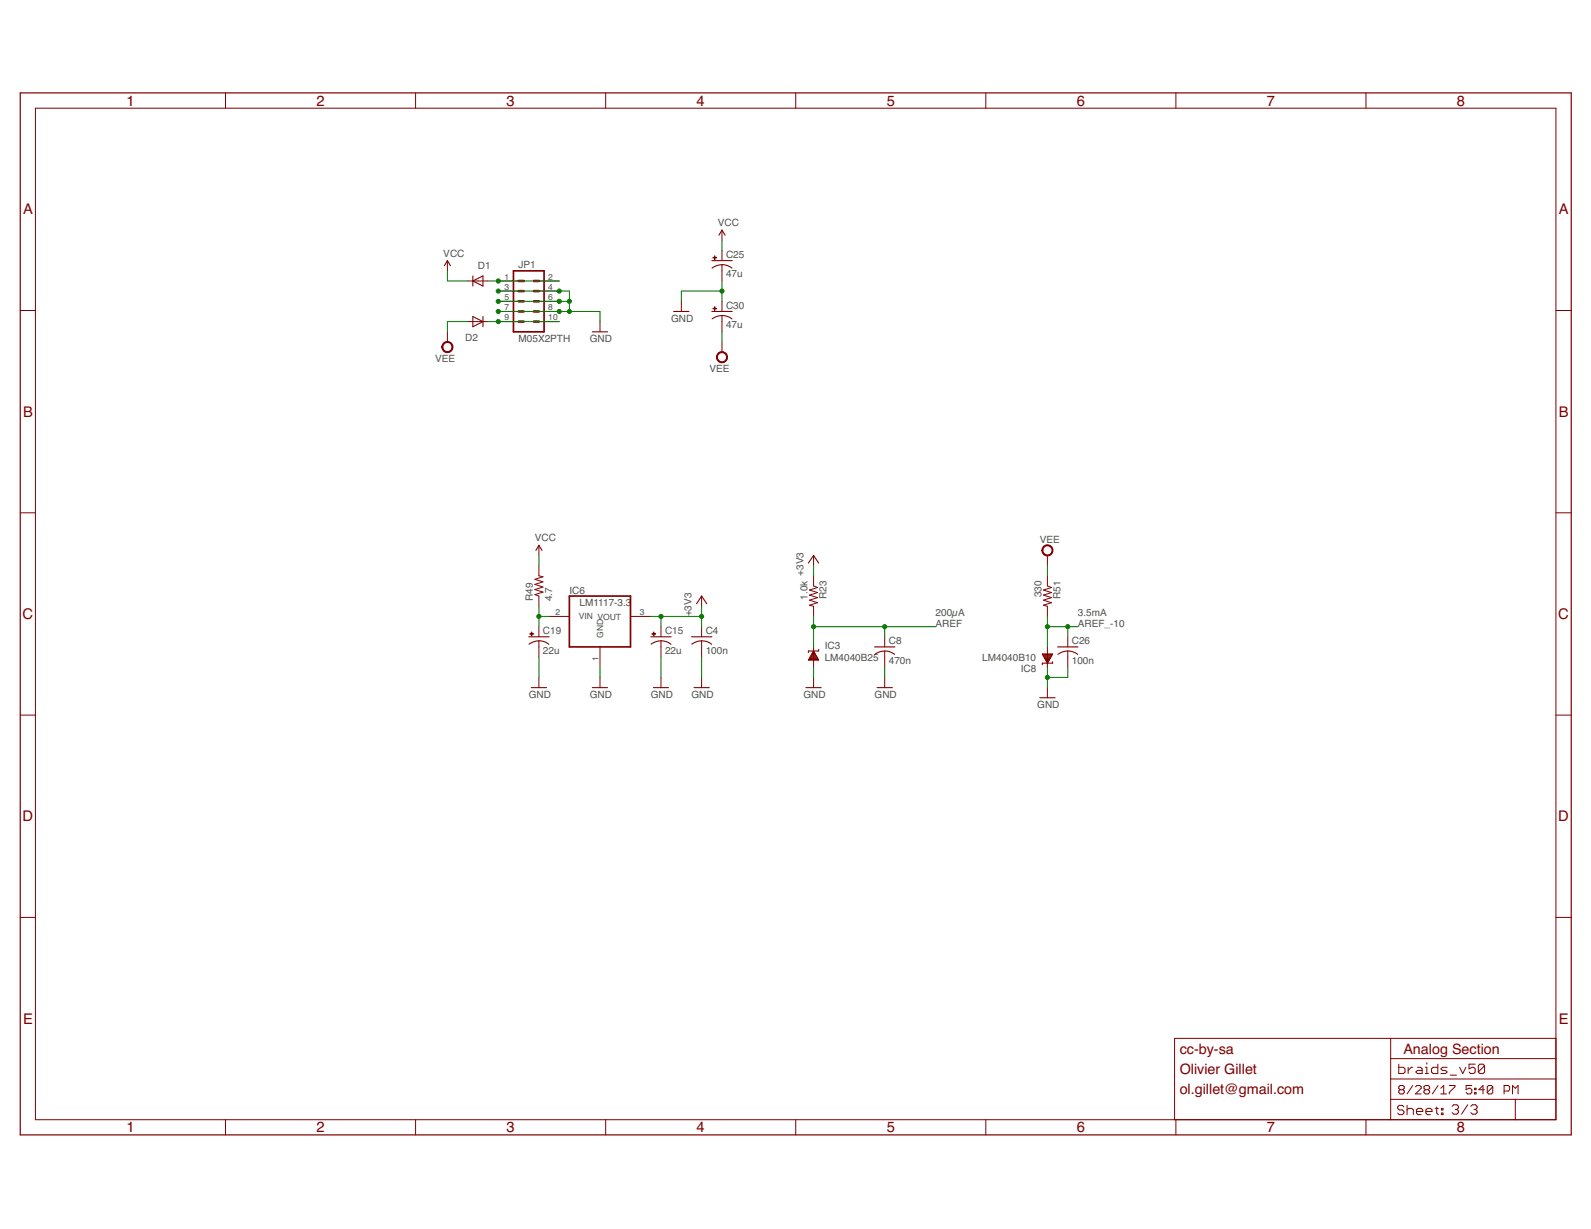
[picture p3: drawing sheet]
<svg xmlns="http://www.w3.org/2000/svg" width="279mm" height="216mm" viewBox="0 0 279 216" stroke-linecap="round" stroke-linejoin="round" font-family="sans-serif">
<g fill="none" stroke="#800000" stroke-width=".19">
<path d="M78 46.7l.6-.9 .5 .9M83 49.4l1.8-.9v1.7zM83 48.5v1.7M83 55.6l1.8 .9-1.8 .9zM84.8 55.6v1.8M104 58.3h2.7M118.3 54.7h2.7M125 45.8h3.6M125 54.7h3.6M125.1 47.1a2.79 2.79 0 0 1 3.4 0M126.3 41.3l.5-.9 .5 .9M126.8 55.4a3 3 0 0 1 1.7 .6"/>
<path d="M126.8 55.4a2.97 2.97 0 0 0-1.7 .6M94.1 96.7l.5-.9 .6 .9M142 98.9l.9-1.3 .9 1.3M92.9 111.9h3.5M92.9 113.2a2.83 2.83 0 0 1 3.5 0M114.3 111.9h3.6M114.3 113.2a2.83 2.83 0 0 1 3.5 0M121.4 111.9h3.6M121.5 113.2a2.83 2.83 0 0 1 3.5 0M122.3 106.1l.9-1.4 .9 1.4M142 115.8h1.7M142.1 115.7h1.5"/>
<path d="M142.2 115.5h1.3M142.3 115.4h1.1M142.4 115.3h1M142.5 115.1h.8M142.5 115h.7M142.6 114.8h.5M142.7 114.7h.3M142.8 114.5h.2M142.9 114.4l.9 1.6h-1.8zM143.8 114.1v.3h-1.8v.2M153.6 113.6h3.6M153.6 115a2.87 2.87 0 0 1 3.5 0"/>
<path d="M183 114.9h1.8l-.9 1.6zM183.1 115h1.7M183.2 115.1h1.5M183.2 115.3h1.4M183.3 115.4h1.3M183.4 115.5h1.1M183.5 115.7h.9M183.6 115.8h.7M183.7 116h.5M183.7 116.1h.4M183.8 116.3h.3M183.9 116.4h.1"/>
<path d="M184.8 116.2v.3h-1.8v.3M185.7 113.6h3.6M185.8 115a2.87 2.87 0 0 1 3.5 0M93.3 120.8h2.7M104 120.8h2.7M114.7 120.8h2.7M121.9 120.8h2.7M141.5 120.8h2.7M154 120.8h2.7M182.6 122.6h2.7"/>
</g>
<g fill="none" stroke="#800000" stroke-width=".18">
<path d="M6.2 19h267v177.7h-267zM39.6 16.3v2.7M73 16.3v2.7M106.4 16.3v2.7M139.7 16.3v2.7M173.1 16.3v2.7M206.5 16.3v2.7M239.9 16.3v2.7M3.6 54.5h2.6M78.6 45.8v1.8M78.6 58.3v1.8M82.1 49.4h3.6"/>
<path d="M82.1 56.5h3.6M87.5 49.4h3.6M87.5 56.5h3.6M87.5 54.7h3.6M87.5 52.9h3.6M87.5 51.1h3.6M94.6 49.4h3.6M94.6 56.5h3.6M94.6 54.7h3.6M94.6 52.9h3.6M94.6 51.1h3.6M105.4 56.5v1.8"/>
<path d="M119.7 52.9v1.8M126.8 40.4v1.8M126.8 44v1.8M126.8 46.5v2.9M126.8 52.9v1.8M126.8 55.4v2.9M273.2 54.5h2.7M126.8 60.1v1.8M3.6 90.1h2.6M94.6 95.8v1.8M94.6 99.4v1.8l.8 .1-1.5 .5 1.5 .4-1.5 .5 1.5 .4-1.5 .5 1.5 .4-1.5 .5 .7 .2v1.8M142.9 97.6v1.8"/>
<path d="M183.9 97.6v1.8M273.2 90.1h2.7M94.6 110.1v1.8M94.6 112.6v2.8M94.6 119v1.8M96.4 108.3h3.6M105.4 113.6v3.6M105.4 119v1.8M110.7 108.3h3.6M116.1 110.1v1.8M116.1 112.6v2.8M116.1 119v1.8"/>
<path d="M123.2 104.7v1.8M123.2 110.1v1.8M123.2 112.6v2.8M123.2 119v1.8M142.9 101.2v1.7l.7 .3-1.4 .5 1.4 .4-1.4 .4 1.4 .5-1.4 .4 1.4 .5-1.4 .4 .7 .2v1.8M142.9 113.6v3.6M142.9 119v1.8M155.4 111.9v1.7M155.4 114.4v2.8M155.4 119v1.8M183.9 101.2v1.7l.8 .3-1.5 .5 1.5 .4-1.5 .4 1.5 .5-1.5 .4 1.5 .5-1.5 .4 .7 .2v1.8M183.9 113.6v3.6"/>
<path d="M187.5 111.9v1.7M187.5 114.4v2.8M3.6 125.6h2.6M183.9 120.8v1.8M273.2 125.6h2.7M3.6 161.2h2.6M273.2 161.2h2.7M39.6 196.7v2.7M73 196.7v2.7M106.4 196.7v2.7M139.7 196.7v2.7M173.1 196.7v2.7"/>
<path d="M206.5 196.7v2.7M239.9 196.7v2.7M244.2 193.1h29M244.2 182.4v14.3M244.2 189.5h29M244.2 186h29M245.6 186.9v1.7h.9l.2-.3v-.5l-.2-.3h-.9M245.9 191.4l-.3-.2v-.3l.3-.2h.5l.2 .2v.3l-.2 .2M245.9 191.4l-.3 .3v.2l.3 .3h.5l.2-.3v-.2l-.2-.3M245.9 191.4h.5M246.5 194.5l-.2-.3h-.6l-.3 .3v.2l.3 .3h.6l.2 .3v.2l-.2 .3h-.6l-.3-.3M247.1 195l.3-.3h.5l.3 .3v.8"/>
<path d="M247.1 194.2v1.6M247.3 187.5v1.1M248.1 187.5h-.3l-.5 .5M248.1 190.7l-1 1.5M248.6 190.9l.2-.2h.5l.3 .2v.3l-1 1h1M248.8 195.3h1.1v-.3l-.3-.3h-.6l-.2 .3v.5l.2 .3h.6M248.9 187.5h.6l.2 .3v.8h-.8l-.3-.3 .3-.3h.8M250.3 188.6h.5M250.3 187.5h.3v1.1M250.3 191.4l-.2-.2v-.3l.2-.2h.5l.3 .2v.3l-.3 .2M250.3 191.4l-.2 .3v.2l.2 .3h.5l.3-.3v-.2l-.3-.3M250.3 191.4h.5"/>
<path d="M250.4 195.3h1.1v-.3l-.3-.3h-.5l-.3 .3v.5l.3 .3h.5M250.6 186.7v.2M252 194.7h.6M252.3 194.5v1l.3 .3M252.5 186.9v1.7h-.8l-.3-.3v-.5l.3-.3h.8M252.5 190.7l-1 1.5M253 192.2h1M253 191.2l.5-.5v1.5M253.1 194.7h.3v.3h-.3zM253.1 195.5h.3v.3h-.3zM254.1 187.5h-.8l-.3 .3 .3 .2h.6l.2 .3-.2 .3h-.9M254.5 190.7h1v.2l-1 1v.3"/>
<path d="M254.7 188.9h1.1M255 194.4l.3-.3h.5l.3 .3v.2l-.3 .3M255.6 194.9h.2M255.8 194.9l.3 .3v.3l-.3 .2h-.5l-.3-.2M256.3 187.5l.6 1.1 .5-1.1M257.7 194.1l-1 1.6M258.3 194.4l.3-.3h.5l.3 .3v.2l-.3 .3M258.5 190.7h-1v.7l.5-.2h.2l.3 .2v.5l-.3 .3h-.5l-.2-.3M258.8 194.9h.3M259 191.9h.2v.3h-.2zM259 191.2h.2v.2h-.2zM259.1 186.9h-1.1v.9l.5-.3h.3l.3 .3v.5l-.3 .3h-.5l-.3-.3"/>
<path d="M259.1 194.9l.3 .3v.3l-.3 .2h-.5l-.3-.2M260.7 191.4h-1l.7-.7v1.5M260.7 187.2v1.1l-.3 .3h-.5l-.3-.3M260.7 187.2l-.3-.3h-.5l-.3 .3v1.1M260.7 187.2l-1.1 1.1M262.1 190.9l-.2-.2h-.5l-.2 .2v1M262.1 190.9v1l-.2 .3h-.5l-.2-.3M262.1 190.9l-.9 1M264.1 191.7h.8l.2-.3v-.5l-.2-.2h-.8v1.5M265.6 192.2v-1.5l.5 .5 .5-.5v1.5M266.1 193.1v3.6M273.2 182.4h-66.9v14.3"/>
</g>
<g fill="#800000" stroke="#800000" stroke-width=".18">
<path d="M125.2 45.2l.6 .1z"/>
<path d="M125.5 45l.1 .6z"/>
<path d="M125.2 54.2l.6 .1z"/>
<path d="M125.5 53.9l.1 .6z"/>
<path d="M114.5 111.3l.6 .1z"/>
<path d="M114.8 111l.1 .7z"/>
<path d="M93 111.3l.7 .1z"/>
<path d="M93.3 111l.1 .7z"/>
</g>
<path d="M90.2 47.6h5.3v10.7h-5.3zM100 104.7h10.7v8.9h-10.7z" fill="none" stroke="#800000" stroke-width=".3"/>
<g fill="#800000" stroke="#800000" stroke-width=".18">
<path d="M78 60.2a.99 .99 0 0 1 1.5 .4 .99 .99 0 0 1-.7 1.3 .99 .99 0 0 1-1.2-.9h.2a.8 .8 0 0 1 1.1-.8 .8 .8 0 0 1 .2 1.3 .8 .8 0 0 1-1.3-.3v-.2h-.2z" fill-rule="evenodd"/>
<path d="M126.2 62a.98 .98 0 0 1 1.5 .3 .98 .98 0 0 1-.7 1.4 .98 .98 0 0 1-1.2-.9h.2a.81 .81 0 0 1 1.1-.8 .81 .81 0 0 1 .2 1.3 .81 .81 0 0 1-1.3-.3v-.2h-.2l.1-.3z" fill-rule="evenodd"/>
<path d="M183.3 95.9a.98 .98 0 0 1 1.5 .3 .98 .98 0 0 1-.6 1.4 .98 .98 0 0 1-1.2-.9h.1a.81 .81 0 0 1 1.2-.8 .81 .81 0 0 1 .2 1.4 .81 .81 0 0 1-1.3-.4l-.1-.2h-.1v-.3z" fill-rule="evenodd"/>
</g>
<path d="M91.1 52.9h.9M91.1 54.7h.9M91.1 56.5h.9M91.1 49.4h.9M91.1 51.1h.9M93.7 52.9h.9M93.7 54.7h.9M93.7 56.5h.9M93.7 49.4h.9M93.7 51.1h.9" fill="none" stroke="#800000" stroke-width=".44"/>
<path d="M3.6 16.3h272.3v183.1h-272.3z" fill="none" stroke="#800000" stroke-width=".21"/>
<g fill="none" stroke="#008000" stroke-width=".18">
<path d="M78.6 47.6v1.8h3.5M82.1 56.5h-3.5v1.8M85.7 56.5h12.5M85.7 49.4h12.5M87.5 51.1h12.5v3.6M87.5 52.9h12.5M87.5 54.7h17.9v1.8M126.8 51.1h-7.1v1.8M126.8 42.2v1.8M126.8 49.4v3.5M126.8 58.3v1.8M94.6 97.6v1.8"/>
<path d="M142.9 99.4v1.8M183.9 99.4v1.8M94.6 106.5v3.6M94.6 115.4v3.6M94.6 108.3h1.8M105.4 117.2v1.8M114.3 108.3h8.9M116.1 108.3v1.8M116.1 115.4v3.6M123.2 106.5v3.6M123.2 115.4v3.6M142.9 108.3v5.3"/>
<path d="M142.9 117.2v1.8M142.9 110.1h21.4M155.4 110.1v1.8M155.4 117.2v1.8M183.9 108.3v5.3M183.9 117.2v3.6M183.9 110.1h5.4M187.5 110.1v1.8M187.5 117.2v1.8h-3.6"/>
</g>
<g fill="#008000" stroke="#008000" stroke-width=".18">
<circle cx="100" cy="52.9" r=".36"/>
<circle cx="100" cy="54.7" r=".36"/>
<circle cx="98.2" cy="54.7" r=".36"/>
<circle cx="98.2" cy="52.9" r=".36"/>
<circle cx="98.2" cy="51.1" r=".36"/>
<circle cx="87.5" cy="51.1" r=".36"/>
<circle cx="87.5" cy="52.9" r=".36"/>
<circle cx="87.5" cy="54.7" r=".36"/>
<circle cx="126.8" cy="51.1" r=".36"/>
<circle cx="183.9" cy="119" r=".36"/>
<circle cx="116.1" cy="108.3" r=".36"/>
<circle cx="123.2" cy="108.3" r=".36"/>
<circle cx="142.9" cy="110.1" r=".36"/>
<circle cx="155.4" cy="110.1" r=".36"/>
<circle cx="94.6" cy="108.3" r=".36"/>
<circle cx="87.5" cy="49.4" r=".36"/>
<circle cx="87.5" cy="56.5" r=".36"/>
<circle cx="187.5" cy="110.1" r=".36"/>
<circle cx="183.9" cy="110.1" r=".36"/>
</g>
<g font-size="2.6" fill="#800000">
<text x="22.2" y="18.6">1</text>
<text x="55.6" y="18.6">2</text>
<text x="89" y="18.6">3</text>
<text x="122.3" y="18.6">4</text>
<text x="155.7" y="18.6">5</text>
<text x="189.1" y="18.6">6</text>
<text x="222.5" y="18.6">7</text>
<text x="255.8" y="18.6">8</text>
<text x="4" y="37.7">A</text>
<text x="273.7" y="37.7">A</text>
<text x="4" y="73.2">B</text>
<text x="273.7" y="73.2">B</text>
<text x="4" y="108.8">C</text>
<text x="273.7" y="108.8">C</text>
<text x="4" y="144.3">D</text>
<text x="273.7" y="144.3">D</text>
<text x="4" y="179.8">E</text>
<text x="273.7" y="179.8">E</text>
<text x="22.2" y="198.9">1</text>
<text x="55.6" y="198.9">2</text>
<text x="89" y="198.9">3</text>
<text x="122.3" y="198.9">4</text>
<text x="155.7" y="198.9">5</text>
<text x="189.1" y="198.9">6</text>
<text x="222.5" y="198.9">7</text>
<text x="255.8" y="198.9">8</text>
</g>
<g font-size="2.5" fill="#800000">
<text x="207.2" y="185.1">cc-by-sa</text>
<text x="246.5" y="185.1">Analog Section</text>
<text x="207.2" y="188.7">Olivier Gillet</text>
<text x="207.2" y="192.2">ol.gillet@gmail.com</text>
</g>
<g font-size="1.8" fill="#505050">
<text x="126.1" y="39.7">VCC</text>
<text x="77.9" y="45.1">VCC</text>
<text x="83.9" y="47.2">D1</text>
<text x="91.1" y="47">JP1</text>
<text x="127.5" y="45.3">C25</text>
<text x="127.5" y="48.7">47u</text>
<text x="81.7" y="59.9">D2</text>
<text x="117.9" y="56.5">GND</text>
<text x="127.5" y="57.7">47u</text>
<text x="127.5" y="54.3">C30</text>
<text x="76.4" y="63.6">VEE</text>
<text x="91.1" y="60.1">M05X2PTH</text>
<text x="103.6" y="60.1">GND</text>
<text x="124.6" y="65.3">VEE</text>
<text x="93.9" y="95.1">VCC</text>
<text x="182.6" y="95.3">VEE</text>
<text x="141.1" y="101.1" transform="rotate(-90 141.1 101.1)">+3V3</text>
<text x="93.6" y="105.6" transform="rotate(-90 93.6 105.6)">R49</text>
<text x="97" y="105.6" transform="rotate(-90 97 105.6)">4.7</text>
<text x="100" y="104.3">IC6</text>
<text x="101.8" y="106.5">LM1117-3.3</text>
<text x="141.8" y="105.4" transform="rotate(-90 141.8 105.4)">1.0k</text>
<text x="145.2" y="105.3" transform="rotate(-90 145.2 105.3)">R23</text>
<text x="182.9" y="105" transform="rotate(-90 182.9 105)">330</text>
<text x="186.2" y="105.3" transform="rotate(-90 186.2 105.3)">R51</text>
<text x="95.4" y="111.4">C19</text>
<text x="116.8" y="111.4">C15</text>
<text x="121.4" y="108.3" transform="rotate(-90 121.4 108.3)">+3V3</text>
<text x="123.9" y="111.4">C4</text>
<text x="156.1" y="113.2">C8</text>
<text x="164.3" y="108.3">200µA</text>
<text x="164.3" y="110.1">AREF</text>
<text x="188.2" y="113.2">C26</text>
<text x="189.3" y="108.3">3.5mA</text>
<text x="189.3" y="110.1">AREF_-10</text>
<text x="95.4" y="114.8">22u</text>
<text x="116.8" y="114.8">22u</text>
<text x="123.9" y="114.8">100n</text>
<text x="144.8" y="116.1">LM4040B25</text>
<text x="144.8" y="114.1">IC3</text>
<text x="156.1" y="116.6">470n</text>
<text x="172.5" y="116.1">LM4040B10</text>
<text x="179.3" y="118">IC8</text>
<text x="188.2" y="116.6">100n</text>
<text x="92.9" y="122.6">GND</text>
<text x="103.6" y="122.6">GND</text>
<text x="114.3" y="122.6">GND</text>
<text x="121.4" y="122.6">GND</text>
<text x="141.1" y="122.6">GND</text>
<text x="153.6" y="122.6">GND</text>
<text x="182.2" y="124.4">GND</text>
</g>
<g font-size="1.5" fill="#505050">
<text x="88.6" y="52.7">5</text>
<text x="88.6" y="50.9">3</text>
<text x="88.6" y="49.1">1</text>
<text x="96.3" y="52.7">6</text>
<text x="96.3" y="50.9">4</text>
<text x="96.3" y="49.1">2</text>
<text x="88.6" y="56.3">9</text>
<text x="88.6" y="54.5">7</text>
<text x="96.3" y="56.3">10</text>
<text x="96.3" y="54.5">8</text>
<text x="97.5" y="108">2</text>
<text x="101.6" y="108.8">VIN VOUT</text>
<text x="105.9" y="112" transform="rotate(-90 105.9 112)">GND</text>
<text x="112.4" y="108">3</text>
<text x="105.1" y="116.1" transform="rotate(-90 105.1 116.1)">1</text>
</g>
</svg>
